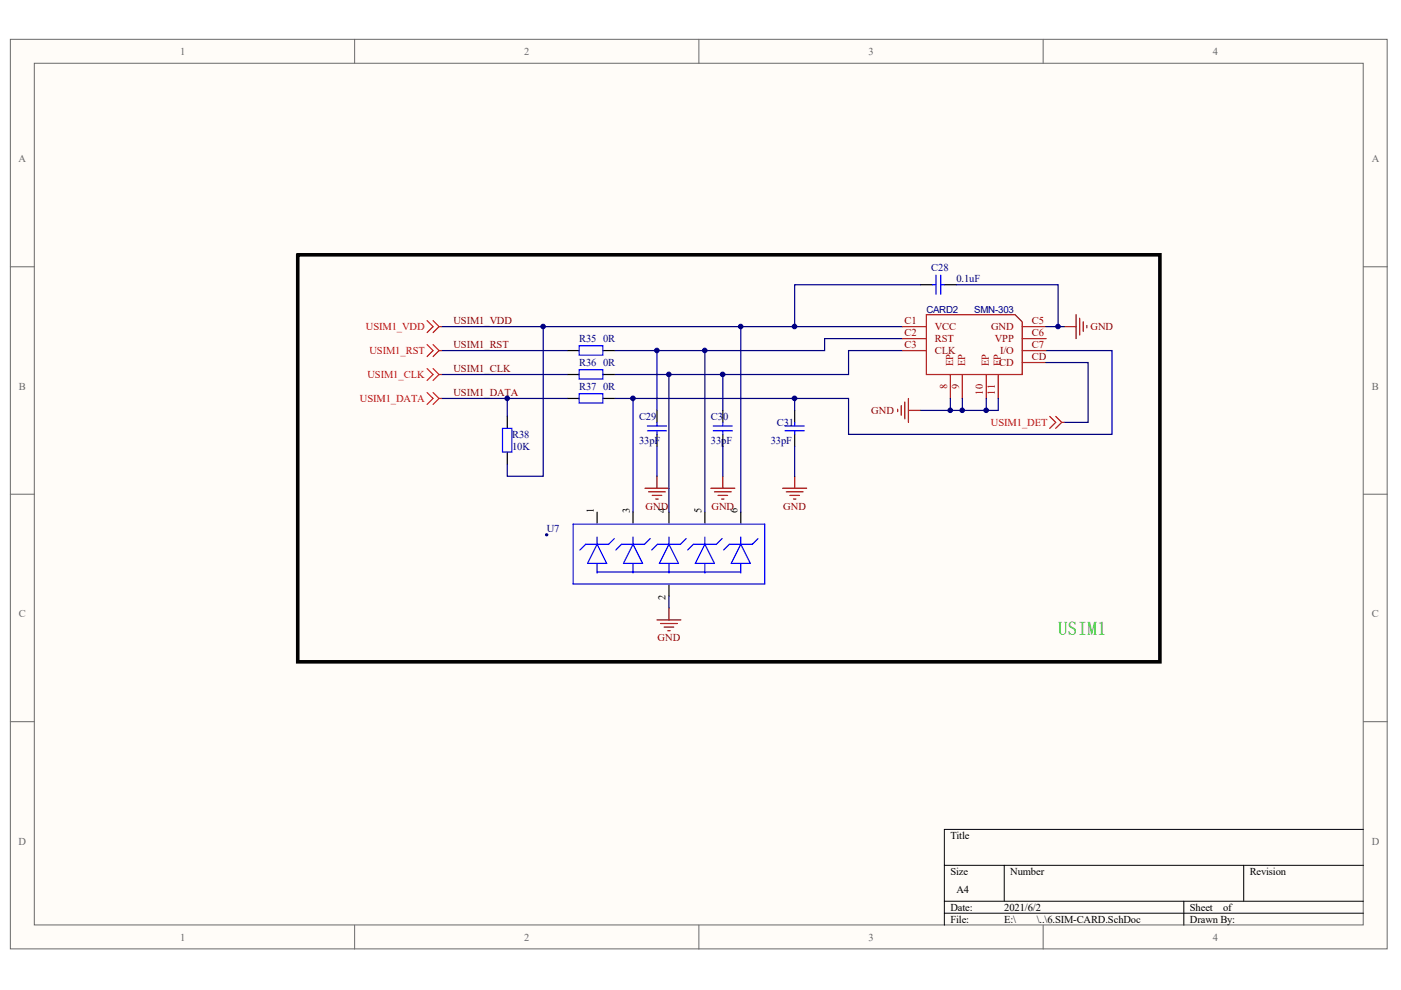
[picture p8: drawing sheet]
<svg xmlns="http://www.w3.org/2000/svg" width="297mm" height="210mm" viewBox="0 0 297 210" stroke-linecap="round" stroke-linejoin="round" font-family="sans-serif">
<g fill="#fffcf8" stroke="#696969" stroke-width=".21">
<path d="M2.2 8.3h291.9v192.9h-291.9z"/>
<path d="M7.3 13.4h281.7v182.7h-281.7z"/>
</g>
<path d="M75.2 8.3v5.1M148.2 8.3v5.1M221.2 8.3v5.1M2.2 56.6h5.1M289.1 56.6h5.1M2.2 104.8h5.1M289.1 104.8h5.1M2.2 153h5.1M289.1 153h5.1M75.2 196.2v5M148.2 196.2v5M221.2 196.2v5" fill="none" stroke="#696969" stroke-width=".21"/>
<path d="M289.1 175.9h-88.9v20.3M200.2 183.5h88.9M200.2 191.1h88.9M200.2 193.6h88.9M212.9 183.5v7.6M251 191.1v5.1M263.7 183.5v7.6" fill="none" stroke="#000" stroke-width=".21"/>
<g fill="none" stroke="#00f" stroke-width=".25">
<path d="M198.4 58.3v4.1M199.5 58.3v4.1M122.8 73.3h5v2h-5zM122.8 78.4h5v2h-5zM197.7 60.4h.7M199.5 60.4h.7M106.5 90.8h2v5.1h-2zM122.8 83.5h5v1.9h-5zM137.3 90.3h4M137.3 91.3h4M139.3 89.6v.7M139.3 91.3v.8"/>
<path d="M151.2 90.3h4.1M151.2 91.3h4.1M153.3 89.6v.7M153.3 91.3v.8M166.5 90.3h4M166.5 91.3h4M168.5 89.6v.7M168.5 91.3v.8M121.5 111.1h40.6v12.7h-40.6zM126.6 115.4l2 4.1h-4zM126.6 113.9v1.5M126.6 119.5v2"/>
<path d="M130.3 114.2l-1.3 1.2h-4.8l-1.3 1.2M134.2 115.4l2 4.1h-4zM134.2 113.9v1.5M134.2 119.5v2M137.9 114.2l-1.2 1.2h-4.9l-1.2 1.2M141.8 115.4l2.1 4.1h-4.1zM141.8 113.9v1.5M141.8 119.5v2M145.5 114.2l-1.2 1.2h-4.9l-1.2 1.2M149.4 115.4l2.1 4.1h-4.1zM149.4 113.9v1.5M149.4 119.5v2"/>
<path d="M153.1 114.2l-1.2 1.2h-4.9l-1.2 1.2M157.1 113.9v1.5M157.1 119.5v2M157.1 115.4l2 4.1h-4.1zM160.7 114.2l-1.2 1.2h-4.9l-1.2 1.2M126.6 121.3h30.5"/>
</g>
<g fill="none" stroke="#000" stroke-width=".25">
<path d="M120.3 74.3h2.5M120.3 79.4h2.5M127.9 74.3h2.5M127.9 79.4h2.5M195.1 60.4h2.6M200.2 60.4h2.6M107.6 88.3v2.5M107.6 95.9v2.5M120.3 84.5h2.5M127.9 84.5h2.5M139.3 87v2.6M139.3 92.1v2.5"/>
<path d="M153.3 87v2.6M153.3 92.1v2.5M168.5 87v2.6M168.5 92.1v2.5M126.6 108.6v2.3M134.2 108.6v2.3M141.8 108.6v2.3M149.4 108.6v2.3M157.1 108.6v2.3M141.8 124.1v2.3"/>
</g>
<g fill="#000080" stroke="#000080" stroke-width=".21">
<circle cx="115.9" cy="113.4" r=".24"/>
<circle cx="107.5" cy="84.5" r=".48"/>
<circle cx="115.1" cy="69.2" r=".48"/>
<circle cx="134.2" cy="84.5" r=".48"/>
<circle cx="139.3" cy="74.3" r=".48"/>
<circle cx="141.8" cy="79.4" r=".48"/>
<circle cx="149.4" cy="74.3" r=".48"/>
<circle cx="153.2" cy="79.4" r=".49"/>
<circle cx="157" cy="69.2" r=".48"/>
<circle cx="168.5" cy="84.5" r=".49"/>
<circle cx="168.5" cy="69.2" r=".49"/>
<circle cx="201.5" cy="87" r=".48"/>
<circle cx="204" cy="87" r=".48"/>
<circle cx="209.1" cy="87" r=".48"/>
<circle cx="224.3" cy="69.2" r=".48"/>
</g>
<g fill="none" stroke="#800000" stroke-width=".25">
<path d="M225.6 69.3h2.5M228.1 66.7v5.1M228.9 67.5v3.5M229.7 68.2v2.1M230.4 69v.5M190.3 86.8v.5M191.1 86v2M191.8 85.2v3.6M192.6 84.5v5.1M192.6 87h2.5M136.8 103.5h5M137.5 104.3h3.6"/>
<path d="M138.3 105h2M139 105.8h.5M139.3 101v2.5M150.7 103.5h5.1M151.5 104.3h3.5M152.2 105h2.1M153 105.8h.5M153.3 101v2.5M165.9 103.5h5.1M166.7 104.3h3.6M167.5 105h2M168.2 105.8h.5"/>
<path d="M168.5 101v2.5M139.3 131.4h5.1M140.1 132.2h3.5M140.8 133h2M141.6 133.7h.5M141.8 128.9v2.5"/>
</g>
<g fill="none" stroke="#000080" stroke-width=".25">
<path d="M93.6 69.3h63.5v39.3M93.6 74.3h26.7M93.6 79.4h26.7M115.2 69.3v31.7h-7.6v-2.6M130.4 74.3h8.9M130.4 79.4h11.4M149.4 74.3h-10.1v12.7M153.3 79.4h-11.5v29.2M157.1 69.3h34.2M191.3 71.8h-16.5v2.5h-25.4v34.3M191.3 74.3h-11.4v5.1h-26.6v7.6M195.1 60.4h-26.6v8.9"/>
<path d="M202.8 60.4h21.5v8.9M221.8 74.3h14v17.8h-55.9v-7.6h-11.4v2.5M221.8 76.9h8.9v12.7h-5.1M221.8 69.3h3.8M93.6 84.5h14M120.3 84.5h-12.7v3.8M130.4 84.5h3.8M139.3 94.6v6.4M153.3 94.6v6.4M168.5 84.5h-34.3v24.1M168.5 94.6v6.4M195.1 87h6.4"/>
<path d="M201.5 84.5v2.5h10.1v-2.5M204 84.5v2.5M209.1 84.5v2.5M141.8 126.4v2.5"/>
</g>
<g fill="none" stroke="#f00" stroke-width=".25">
<path d="M90.5 68l1.3 1.3-1.3 1.2M90.5 73.1l1.3 1.2-1.3 1.3M90.5 78.1l1.3 1.3-1.3 1.3M91.8 68l1.3 1.3M91.8 73.1l1.3 1.2M91.8 78.1l1.3 1.3M93.1 69.3l-1.3 1.2M93.1 69.3h.5M93.1 74.3l-1.3 1.3M93.1 74.3h.5M93.1 79.4l-1.3 1.3M93.1 79.4h.5"/>
<path d="M90.5 83.2l1.3 1.3-1.3 1.3M91.8 83.2l1.3 1.3M93.1 84.5l-1.3 1.3M93.1 84.5h.5M222.6 88.3l1.2 1.3-1.2 1.2M223.8 88.3l1.3 1.3M225.1 89.6l-1.3 1.2M225.1 89.6h.5"/>
</g>
<path d="M63.1 54h182.8v86.3h-182.8z" fill="none" stroke="#000" stroke-width=".76"/>
<path d="M191.3 69.3h5.1M191.3 71.8h5.1M191.3 74.3h5.1M196.4 66.7h18.8l1.5 1.5v11.2h-20.3zM201.5 79.4v5.1M204 79.4v5.1M209.1 79.4v5.1M211.6 79.4v5.1M216.7 69.3h5.1M216.7 71.8h5.1M216.7 74.3h5.1M216.7 76.9h5.1" fill="none" stroke="#800" stroke-width=".25"/>
<text font-size="4" fill="#00bf00" x="224.3" y="134.6">USIM1</text>
<g font-size="2.2" fill="#696969">
<text x="38.2" y="11.6">1</text>
<text x="111.2" y="11.6">2</text>
<text x="184.2" y="11.6">3</text>
<text x="257.1" y="11.6">4</text>
<text x="3.9" y="34.4">A</text>
<text x="290.8" y="34.4">A</text>
<text x="4" y="82.7">B</text>
<text x="290.9" y="82.7">B</text>
<text x="4" y="130.9">C</text>
<text x="290.9" y="130.9">C</text>
<text x="3.9" y="179.1">D</text>
<text x="290.8" y="179.1">D</text>
<text x="38.2" y="199.4">1</text>
<text x="111.2" y="199.4">2</text>
<text x="184.2" y="199.4">3</text>
<text x="257.1" y="199.4">4</text>
</g>
<g font-size="2.2" fill="#000080">
<text x="197.4" y="57.5">C28</text>
<text x="202.8" y="59.8">0.1uF</text>
<text x="122.8" y="72.5">R35</text>
<text x="122.8" y="77.6">R36</text>
<text x="127.9" y="72.5">0R</text>
<text x="127.9" y="77.6">0R</text>
<text x="122.8" y="82.7">R37</text>
<text x="127.9" y="82.7">0R</text>
<text x="135.5" y="89">C29</text>
<text x="150.7" y="89">C30</text>
<text x="108.6" y="95.4">10K</text>
<text x="108.6" y="92.8">R38</text>
<text x="135.5" y="94.1">33pF</text>
<text x="150.7" y="94.1">33pF</text>
<text x="163.4" y="94.1">33pF</text>
<text x="164.7" y="90.3">C31</text>
<text x="115.9" y="112.9">U7</text>
</g>
<g font-size="2.2" fill="#f00">
<text x="77.6" y="70">USIM1_VDD</text>
<text x="78.3" y="75.1">USIM1_RST</text>
<text x="77.9" y="80.1">USIM1_CLK</text>
<text x="76.3" y="85.2">USIM1_DATA</text>
<text x="210.1" y="90.3">USIM1_DET</text>
</g>
<g font-size="2.2" fill="#800000">
<text x="96.1" y="68.7">USIM1_VDD</text>
<text x="231.2" y="70">GND</text>
<text x="96.1" y="73.8">USIM1_RST</text>
<text x="96.1" y="78.9">USIM1_CLK</text>
<text x="96.1" y="83.9">USIM1_DATA</text>
<text x="184.7" y="87.7">GND</text>
<text x="136.9" y="108">GND</text>
<text x="150.8" y="108">GND</text>
<text x="166.1" y="108">GND</text>
<text x="139.4" y="136">GND</text>
</g>
<g font-size="2.2" fill="#800">
<text x="191.8" y="68.7">C1</text>
<text x="191.8" y="71.2">C2</text>
<text x="198.2" y="70">VCC</text>
<text x="210.1" y="70">GND</text>
<text x="218.8" y="71.2">C6</text>
<text x="218.8" y="68.7">C5</text>
<text x="191.8" y="73.8">C3</text>
<text x="198.2" y="72.5">RST</text>
<text x="198.2" y="75.1">CLK</text>
<text x="202.1" y="77.6" transform="rotate(-90 202.1 77.6)">EP</text>
<text x="204.6" y="77.6" transform="rotate(-90 204.6 77.6)">EP</text>
<text x="209.7" y="77.6" transform="rotate(-90 209.7 77.6)">EP</text>
<text x="210.9" y="72.5">VPP</text>
<text x="211.9" y="77.6">CD</text>
<text x="212" y="75.1">I/O</text>
<text x="212.2" y="77.6" transform="rotate(-90 212.2 77.6)">EP</text>
<text x="218.8" y="73.8">C7</text>
<text x="218.8" y="76.3">CD</text>
<text x="200.8" y="82.6" transform="rotate(-90 200.8 82.6)">8</text>
<text x="203.3" y="82.6" transform="rotate(-90 203.3 82.6)">9</text>
<text x="208.4" y="83.7" transform="rotate(-90 208.4 83.7)">10</text>
<text x="210.9" y="83.7" transform="rotate(-90 210.9 83.7)">11</text>
</g>
<g font-size="2.2">
<text x="125.9" y="108.8" transform="rotate(-90 125.9 108.8)">1</text>
<text x="133.5" y="108.8" transform="rotate(-90 133.5 108.8)">3</text>
<text x="141.1" y="108.8" transform="rotate(-90 141.1 108.8)">4</text>
<text x="148.7" y="108.8" transform="rotate(-90 148.7 108.8)">5</text>
<text x="156.4" y="108.8" transform="rotate(-90 156.4 108.8)">6</text>
<text x="141.1" y="127.2" transform="rotate(-90 141.1 127.2)">2</text>
<text x="201.5" y="177.8">Title</text>
<text x="201.5" y="185.5">Size</text>
<text x="214.2" y="185.5">Number</text>
<text x="265" y="185.5">Revision</text>
<text x="202.8" y="189.3">A4</text>
<text x="201.5" y="193.1">Date:</text>
<text x="201.5" y="195.6">File:</text>
<text x="212.9" y="193.1">2021/6/2</text>
<text x="212.9" y="195.6">E:\</text>
<text x="219.8" y="195.6">\..\6.SIM-CARD.SchDoc</text>
<text x="252.3" y="193.1">Sheet</text>
<text x="252.3" y="195.6">Drawn By:</text>
<text x="259.3" y="193.1">of</text>
</g>
<g font-size="2.1" fill="#000080">
<text x="196.4" y="66.3">CARD2</text>
<text x="206.6" y="66.3">SMN-303</text>
</g>
</svg>
